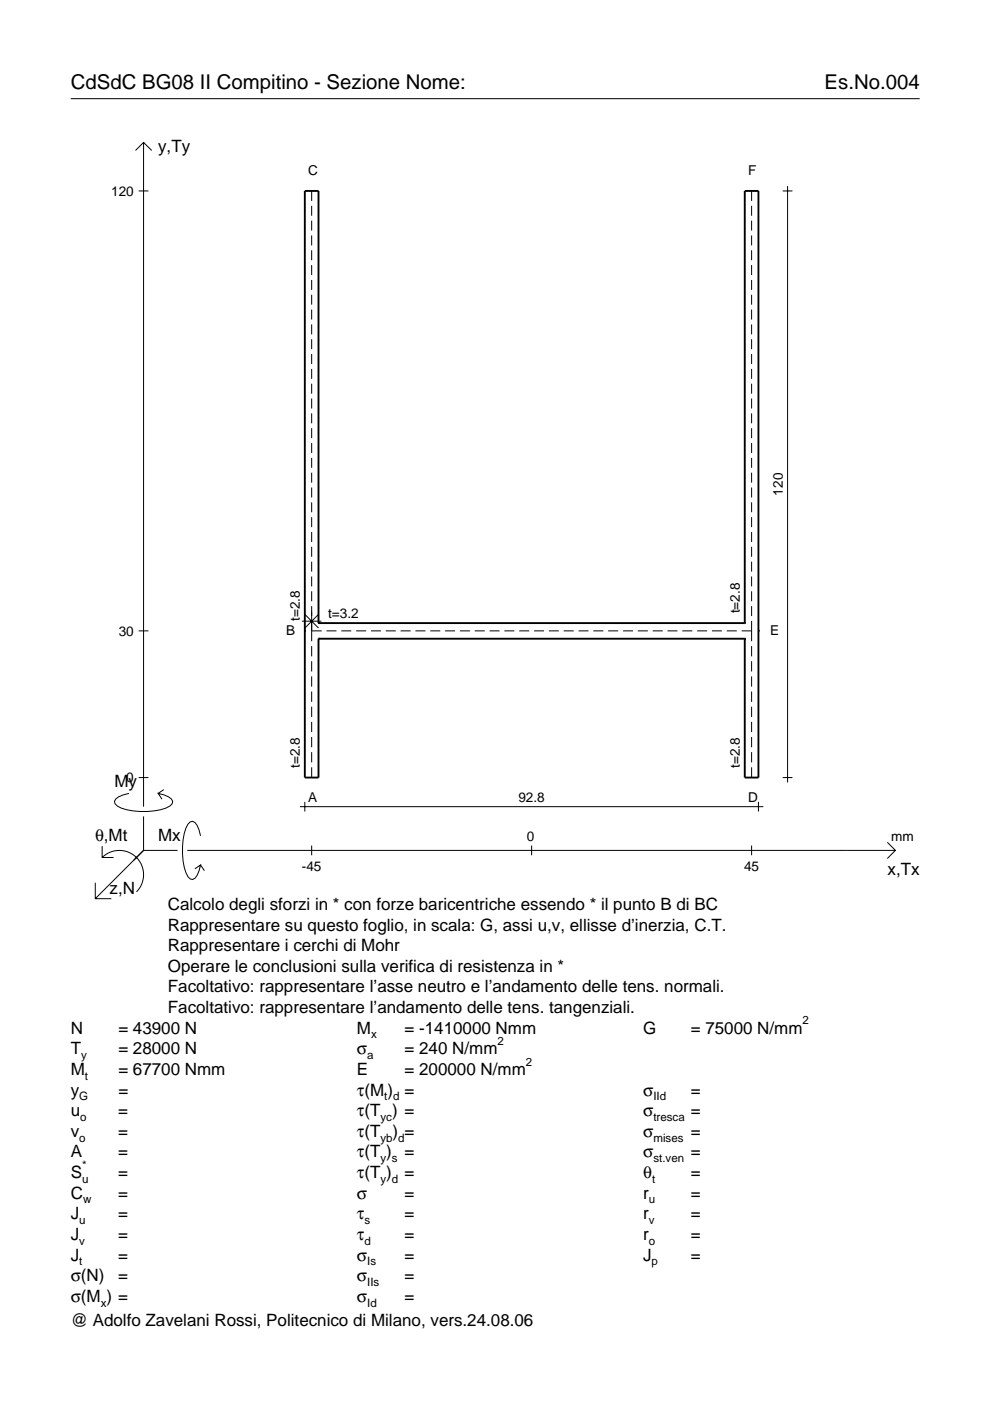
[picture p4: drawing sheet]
<svg xmlns="http://www.w3.org/2000/svg" width="210mm" height="297mm" viewBox="0 0 210 297" stroke-linecap="round" stroke-linejoin="round" font-family="sans-serif">
<g fill="none" stroke="#000" stroke-width=".21">
<path d="M15 20.9h180M28.7 31.9l1.7-1.7 1.8 1.7M30.4 30.2v140.8M167 39.5v126.4M29.4 40.5h2.1M66.1 40.5v2.1M66.1 43.6v2.1M66.1 46.8v2.1M66.1 49.9v2.1M66.1 53.1v2.1M66.1 56.2v2.1M66.1 59.4v2.1"/>
<path d="M159.4 40.5v2.1M159.4 43.6v2.1M159.4 46.8v2.1M159.4 49.9v2.1M159.4 53.1v2.1M159.4 56.2v2.1M159.4 59.4v2.1M166 40.5h2M66.1 62.5v2.1M66.1 65.6v2.2M66.1 68.8v2.1M66.1 71.9v2.1"/>
<path d="M66.1 75.1v2.1M66.1 78.2v2.1M159.4 62.5v2.1M159.4 65.6v2.2M159.4 68.8v2.1M159.4 71.9v2.1M159.4 75.1v2.1M159.4 78.2v2.1M66.1 81.4v2.1M66.1 84.5v2.1M66.1 87.6v2.2M66.1 90.8v2.1"/>
<path d="M66.1 93.9v2.1M66.1 97.1v2.1M159.4 81.4v2.1M159.4 84.5v2.1M159.4 87.6v2.2M159.4 90.8v2.1M159.4 93.9v2.1M159.4 97.1v2.1M66.1 100.2v2.1M66.1 103.4v2.1M66.1 106.5v2.1M66.1 109.6v2.2"/>
<path d="M66.1 112.8v2.1M66.1 115.9v2.2M66.1 119.1v2.1M159.4 100.2v2.1M159.4 103.4v2.1M159.4 106.5v2.1M159.4 109.6v2.2M159.4 112.8v2.1M159.4 115.9v2.2M159.4 119.1v2.1M29.4 133.8h2.1M64 131.7h4.1"/>
<path d="M64.6 130.3l2.9 2.9M66.1 133.8h2.1M66.1 122.2v2.1M66.1 125.4v2.1M66.1 128.5v7.5M66.1 137v2.2M67.5 130.3l-2.9 2.9M69.2 133.8h2.1M72.4 133.8h2.1M75.5 133.8h2.1M78.7 133.8h2.1M81.8 133.8h2.1"/>
<path d="M84.9 133.8h2.2M88.1 133.8h2.1M91.2 133.8h2.1M94.4 133.8h2.1M97.5 133.8h2.1M100.7 133.8h2.1M103.8 133.8h2.1M106.9 133.8h2.2M110.1 133.8h2.1M113.2 133.8h2.1M116.4 133.8h2.1M119.5 133.8h2.1"/>
<path d="M122.7 133.8h2.1M125.8 133.8h2.1M128.9 133.8h2.2M132.1 133.8h2.1M135.2 133.8h2.2M138.4 133.8h2.1M141.5 133.8h2.1M144.7 133.8h2.1M147.8 133.8h2.1M151 133.8h2.1M154.1 133.8h2.1M157.2 133.8h2.2"/>
<path d="M159.4 122.2v2.1M159.4 125.4v2.1M159.4 128.5v2.1M159.4 131.7v4.3M159.4 137v2.2M66.1 140.2v2.2M66.1 143.4v2.2M66.1 146.6v2.2M66.1 149.8v2.2M66.1 153v2.2M66.1 156.3v2.1M66.1 159.5v2.1"/>
<path d="M159.4 140.2v2.2M159.4 143.4v2.2M159.4 146.6v2.2M159.4 149.8v2.2M159.4 153v2.2M159.4 156.3v2.1M159.4 159.5v2.1M21.7 179.4v2.4h2.4M27.3 168.2a3.6 3.6 0 0 0-3 1.7l.1 .5a5.6 5.6 0 0 0 3.8 1.5 13.4 13.4 0 0 0 7.8-1l.5-.5 .1-.5a3.6 3.6 0 0 0-3.1-1.7l.8 1.2M29.4 164.9h2.1M30.4 173.1v7.2M34.7 167.4l-1.2 .8"/>
<path d="M42.5 177.2a3.6 3.6 0 0 0-1.7-3.1l-.5 .2a5.7 5.7 0 0 0-1.5 3.7 13.3 13.3 0 0 0 1 7.9l.5 .5 .5 .1a3.6 3.6 0 0 0 1.7-3.1l-1.2 .8M63.6 171h98.2M64.6 170v2.1M66.1 162.7v2.2M66.1 179.3v2M112.7 179.3v2M159.4 162.7v2.2M159.4 179.3v2M160.8 170v2.1M166 164.9h2M188.1 178.6l1.7 1.7-1.7 1.7M20.2 187.2v3.3h3.4"/>
<path d="M21.7 181.8a5.1 5.1 0 0 1 7.2 0 5.1 5.1 0 0 1 0 7.3M30.4 180.3l-10.2 10.2M30.4 180.3h7.2M39.7 180.3h150.1M42.5 183.4l.8 1.2"/>
</g>
<path d="M64.6 133.8h.1M67.5 135.4h.1M67.5 132.1h.1M67.5 132.1v-91.6h-2.9v124.4h2.9v-29.5M67.5 135.4h90.4M67.5 132.1h90.4M157.9 135.4h.1M157.9 132.1h.1M157.9 132.1v-91.6h2.9v124.4h-2.9v-29.5M160.8 133.8h.1" fill="none" stroke="#000" stroke-width=".4"/>
<g font-size="4.3">
<text x="15" y="18.9">CdSdC BG08 II Compitino - Sezione Nome:</text>
<text x="174.8" y="18.9">Es.No.004</text>
</g>
<g font-size="3.6">
<text x="33.5" y="32.3">y,Ty</text>
<text x="24.3" y="166.9">My</text>
<text x="20.1" y="178.2">θ,Mt</text>
<text x="33.5" y="178.2">Mx</text>
<text x="188.2" y="185.5">x,Tx</text>
<text x="23.2" y="189.6">z,N</text>
<text x="35.6" y="192.9">Calcolo degli sforzi in * con forze baricentriche essendo * il punto B di BC</text>
<text x="35.6" y="197.3">Rappresentare su questo foglio, in scala: G, assi u,v, ellisse d’inerzia, C.T.</text>
<text x="35.6" y="201.7">Rappresentare i cerchi di Mohr</text>
<text x="35.6" y="206">Operare le conclusioni sulla verifica di resistenza in *</text>
<text x="35.6" y="210.4">Facoltativo: rappresentare l’asse neutro e l’andamento delle tens. normali.</text>
<text x="35.6" y="214.8">Facoltativo: rappresentare l’andamento delle tens. tangenziali.</text>
<text x="15" y="219.2">N</text>
<text x="25.1" y="219.2">= 43900 N</text>
<text x="75.7" y="219.2">M</text>
<text x="85.8" y="219.2">= -1410000 Nmm</text>
<text x="136.4" y="219.2">G</text>
<text x="146.5" y="219.2">= 75000 N/mm</text>
<text x="15" y="223.5">T</text>
<text x="15" y="227.9">M</text>
<text x="25.1" y="223.5">= 28000 N</text>
<text x="25.1" y="227.9">= 67700 Nmm</text>
<text x="75.7" y="223.5">σ</text>
<text x="75.7" y="227.9">E</text>
<text x="85.8" y="223.5">= 240 N/mm</text>
<text x="85.8" y="227.9">= 200000 N/mm</text>
<text x="15" y="232.3">y</text>
<text x="25.1" y="232.3">=</text>
<text x="75.7" y="232.3">τ(M ) =</text>
<text x="136.4" y="232.3">σ</text>
<text x="146.5" y="232.3">=</text>
<text x="15" y="236.7">u</text>
<text x="25.1" y="236.7">=</text>
<text x="75.7" y="236.7">τ(T ) =</text>
<text x="136.4" y="236.7">σ</text>
<text x="146.5" y="236.7">=</text>
<text x="15" y="245.4">A</text>
<text x="15" y="241">v</text>
<text x="25.1" y="241">=</text>
<text x="25.1" y="245.4">=</text>
<text x="75.7" y="245.4">τ(T )</text>
<text x="75.7" y="241">τ(T</text>
<text x="83.3" y="241">) =</text>
<text x="85.8" y="245.4">=</text>
<text x="136.4" y="241">σ</text>
<text x="136.4" y="245.4">σ</text>
<text x="146.5" y="241">=</text>
<text x="146.5" y="245.4">=</text>
<text x="15" y="249.8">S</text>
<text x="25.1" y="249.8">=</text>
<text x="75.7" y="249.8">τ(T )</text>
<text x="85.8" y="249.8">=</text>
<text x="136.4" y="249.8">θ</text>
<text x="146.5" y="249.8">=</text>
<text x="15" y="254.2">C</text>
<text x="25.1" y="254.2">=</text>
<text x="75.7" y="254.2">σ</text>
<text x="85.8" y="254.2">=</text>
<text x="136.4" y="254.2">r</text>
<text x="146.5" y="254.2">=</text>
<text x="15" y="258.5">J</text>
<text x="15" y="262.9">J</text>
<text x="25.1" y="258.5">=</text>
<text x="25.1" y="262.9">=</text>
<text x="75.7" y="258.5">τ</text>
<text x="75.7" y="262.9">τ</text>
<text x="85.8" y="258.5">=</text>
<text x="85.8" y="262.9">=</text>
<text x="136.4" y="258.5">r</text>
<text x="136.4" y="262.9">r</text>
<text x="146.5" y="258.5">=</text>
<text x="146.5" y="262.9">=</text>
<text x="15" y="267.3">J</text>
<text x="25.1" y="267.3">=</text>
<text x="75.7" y="267.3">σ</text>
<text x="85.8" y="267.3">=</text>
<text x="136.4" y="267.3">J</text>
<text x="146.5" y="267.3">=</text>
<text x="15" y="271.7">σ(N)</text>
<text x="25.1" y="271.7">=</text>
<text x="75.7" y="271.7">σ</text>
<text x="85.8" y="271.7">=</text>
<text x="15" y="276">σ(M ) =</text>
<text x="15" y="281.2">@ Adolfo Zavelani Rossi, Politecnico di Milano, vers.24.08.06</text>
<text x="75.7" y="276">σ</text>
<text x="85.8" y="276">=</text>
</g>
<g font-size="2.9">
<text x="23.6" y="41.5">120</text>
<text x="65.3" y="37">C</text>
<text x="158.6" y="37">F</text>
<text x="166" y="105.1" transform="rotate(-90 166 105.1)">120</text>
<text x="63.6" y="131.7" transform="rotate(-90 63.6 131.7)">t=2.8</text>
<text x="69.6" y="131.1">t=3.2</text>
<text x="156.9" y="130.1" transform="rotate(-90 156.9 130.1)">t=2.8</text>
<text x="25.2" y="134.8">30</text>
<text x="60.7" y="134.7">B</text>
<text x="163.3" y="134.7">E</text>
<text x="26.8" y="165.9">0</text>
<text x="63.6" y="162.8" transform="rotate(-90 63.6 162.8)">t=2.8</text>
<text x="156.9" y="162.8" transform="rotate(-90 156.9 162.8)">t=2.8</text>
<text x="65.3" y="170.1">A</text>
<text x="109.9" y="170">92.8</text>
<text x="158.6" y="170.1">D</text>
<text x="111.7" y="178.2">0</text>
<text x="189" y="178.2">mm</text>
<text x="64" y="184.7">-45</text>
<text x="157.8" y="184.7">45</text>
</g>
<g font-size="2.4">
<text x="78.7" y="220.2">x</text>
<text x="105.5" y="221.5">2</text>
<text x="170.2" y="217.2">2</text>
<text x="17.2" y="224.5">y</text>
<text x="77.9" y="224.5">a</text>
<text x="111.5" y="225.9">2</text>
<text x="16.8" y="233.3">G</text>
<text x="18" y="228.9">t</text>
<text x="81.5" y="233.3">t d</text>
<text x="138.5" y="233.3">IId</text>
<text x="17" y="237.7">o</text>
<text x="80.7" y="237.7">yc</text>
<text x="138.5" y="237.7">tresca</text>
<text x="16.8" y="242">o</text>
<text x="80.7" y="242">yb d</text>
<text x="138.5" y="242">mises</text>
<text x="17.4" y="250.8">u</text>
<text x="17.4" y="247.8">*</text>
<text x="80.7" y="246.4">y s</text>
<text x="80.7" y="250.8">y d</text>
<text x="138.2" y="250.8">t</text>
<text x="138.5" y="246.4">st.ven</text>
<text x="17.6" y="255.2">w</text>
<text x="137.6" y="255.2">u</text>
<text x="16.8" y="259.5">u</text>
<text x="16.8" y="263.9">v</text>
<text x="77.3" y="259.5">s</text>
<text x="77.3" y="263.9">d</text>
<text x="137.6" y="263.9">o</text>
<text x="137.6" y="259.5">v</text>
<text x="16.8" y="268.3">t</text>
<text x="77.9" y="268.3">Is</text>
<text x="138.2" y="268.3">p</text>
<text x="77.9" y="272.7">IIs</text>
<text x="21.4" y="277">x</text>
<text x="77.9" y="277">Id</text>
</g>
</svg>
